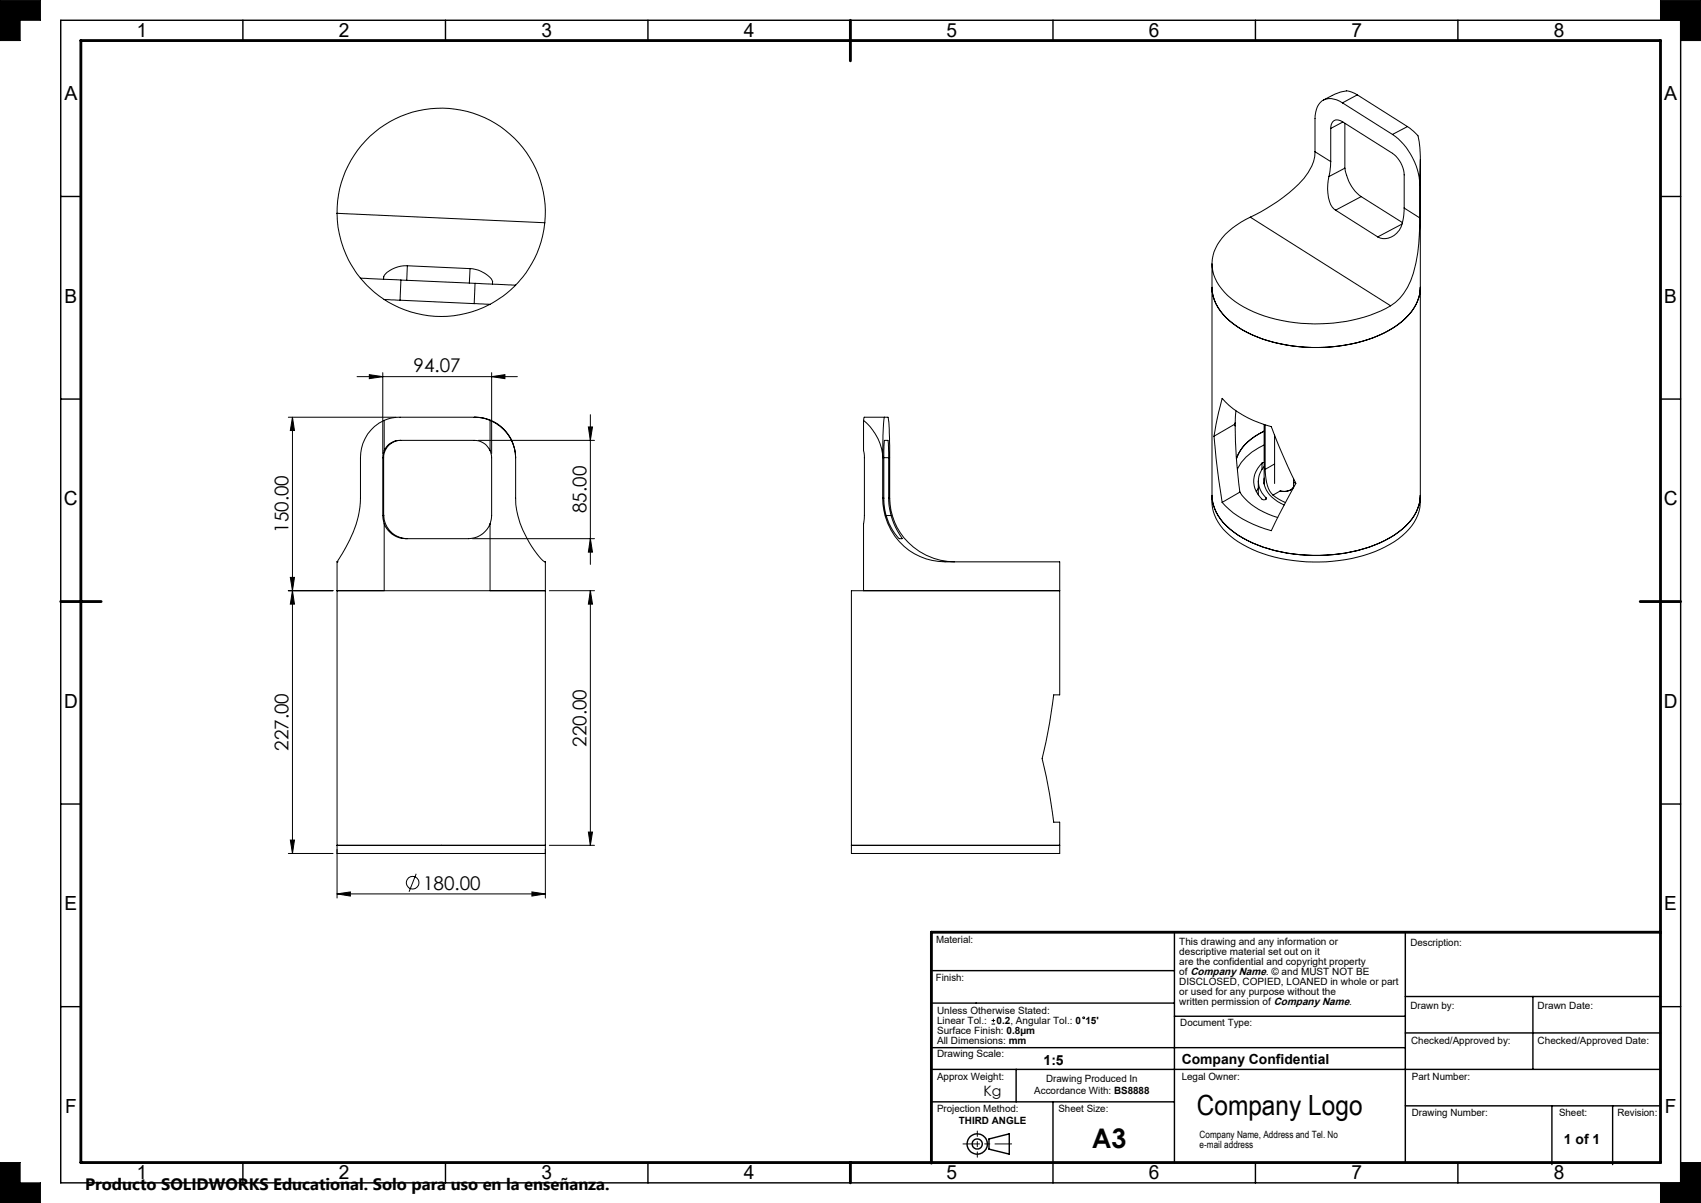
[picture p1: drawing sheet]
<svg xmlns="http://www.w3.org/2000/svg" width="420mm" height="297mm" viewBox="0 0 420 297" stroke-linecap="round" stroke-linejoin="round" font-family="sans-serif">
<g fill="none" stroke="#000" stroke-width=".35">
<path d="M15 5h400v287h-400zM60 5v5M110 5v5M160 5v5M260 5v5M310 5v5M360 5v5M15 48.5h5M410 48.5h5M15 98.5h5M410 98.5h5M15 198.5h5"/>
<path d="M410 198.5h5M230 239.6h60M290 230.1v57.1M347 230.1v57.1M15 248.5h5M230 258.7h117M230 247.6h60M290 250.9h57M347 255h63M347 246h63M378.5 246v18M410 248.5h5"/>
<path d="M230 272h60M230 264h180M250.9 264v8M260 272v20M347 273h63M383.2 273v14.5M398.2 273v14.5M60 287v5M110 287v5M160 287v5M244.2 281.2l5-1.3v5l-5-1.2zM310 287v5"/>
<path d="M360 287v5"/>
<circle cx="241.3" cy="282.4" r="2.51"/>
<circle cx="241.3" cy="282.4" r="1.25"/>
</g>
<path d="M237.8 282.4h12" fill="none" stroke="#000" stroke-width=".25" stroke-dasharray="15.2 1.3 1.3 1.3" stroke-dashoffset="11.1"/>
<path d="M241.3 279.2v6.5" fill="none" stroke="#000" stroke-width=".25" stroke-dasharray="15.2 1.3 1.3 1.3" stroke-dashoffset="13.9"/>
<g fill="none" stroke="#000" stroke-width=".25">
<path d="M0 0h10v5h-5v5h-5zM410 0h10v10h-5v-5h-5zM324.7 37.5a11.3 11.3 0 0 1-4 7.9 43.6 43.6 0 0 1-12 8.2M324.7 37.5l3.9 2.4M328.6 39.9l-.5 3.7M328.6 31.7a1.73 1.73 0 0 1 .8-1.9 1.73 1.73 0 0 1 2.1 .3l12.3 7.7a7 7 0 0 1 2.9 5.4v8.2M328.6 31.7v8.2M331.5 25.4a4.2 4.2 0 0 0-5.5-.1 6 6 0 0 0-1.3 4v8.2M331.5 25.4l12.3 7.8M331.6 30.1l-3 1.6M332.1 30.4v11.1M335.1 23.4l-.6-.4a4.7 4.7 0 0 0-4.9 .2l-2.8 1.5"/>
<path d="M335.1 23.4l-3.6 2M335.1 23.4l12.4 7.9M343.8 33.2a16.2 16.2 0 0 1 6.8 12.4M347.5 31.3l1.7 1.3a3.1 3.1 0 0 1 1.2 2.4l.3 3.6-.1 7M347.5 31.3l-3.7 1.9M350.7 39.4v84.5a11.5 11.5 0 0 1-5.4 9.1 36.6 36.6 0 0 1-24.3 5.6 29.9 29.9 0 0 1-18.1-7.1 10.7 10.7 0 0 1-3.6-7.6v-58.8M83.2 52.7a25.5 25.5 0 0 0 5.8 16M83.2 52.7a25.7 25.7 0 0 1 26.9-26 25.7 25.7 0 0 1 24.4 28.3M83.2 52.7l51.3 2.3M134.5 55a26.2 26.2 0 0 1-7.2 15.4M308.7 53.6a16.8 16.8 0 0 0-8.9 8.6 9.6 9.6 0 0 0 2.5 9.9 27.4 27.4 0 0 0 15.9 7.3 41.1 41.1 0 0 0 24-3.2l1.2-.7M308.7 53.6l34.7 21.9"/>
<path d="M328.1 43.6a10.6 10.6 0 0 0 .9 7.5l.8 .8M329.8 51.9l10.4 6.6M332.1 41.5a10.5 10.5 0 0 0 4 7M332.1 41.5l-4 2.1M336.1 48.5l-6.3 3.4M336.1 48.5l10.2 6.5M346.2 55.3l-6 3.2M346.7 51.4v.8a10.6 10.6 0 0 1-1.2 4.6 4.1 4.1 0 0 1-5.3 1.7M346.7 51.4l3.9 2.4M350.6 53.8a44.9 44.9 0 0 1-2.3 15.5 12.9 12.9 0 0 1-4.9 6.2M350.6 45.6v8.2M89 68.7l10 .4"/>
<path d="M89 68.7l.1 .1a25.3 25.3 0 0 0 5.8 5.1M94.9 73.9l3.9 .2M94.9 73.9a25.7 25.7 0 0 0 26.1 1.2M98.8 74.1l18.3 .9M99 69.1l-.2 5M99 69.1l18.3 .9M100.6 65.6a6.5 6.5 0 0 0-5.8 2.7l-.1 .6M100.6 65.6l15.5 .7M100.6 65.6l-.2 3.6M116.1 66.3a7.2 7.2 0 0 1 5.4 2.9l.1 1M116.1 66.3l-.2 3.6M117.1 75l3.9 .1"/>
<path d="M117.3 70l10 .4M117.3 70l-.2 5M127.3 70.4l-.1 .1a27.3 27.3 0 0 1-6.2 4.6M299.3 70.9a11.4 11.4 0 0 0 5.4 9.1 35.7 35.7 0 0 0 22.7 5.7 32.2 32.2 0 0 0 18.9-6.4 11 11 0 0 0 4.4-8.4 11.3 11.3 0 0 1-4.7 8.6 33.7 33.7 0 0 1-20.6 6.3 35.4 35.4 0 0 1-21-5.9 11.7 11.7 0 0 1-5.1-9zM88.2 93h39.5M91.2 92.5l3.3 .5-3.3 .5zM94.5 92v20M121.4 93l3.3-.5v1zM121.4 92v20M71.2 103h26.6M72.2 103l.5 3.3h-1zM72.2 103v107.7"/>
<path d="M94.5 113v14.3M94.5 113h.2M94.7 113l.1 14.3M94.9 103.8a9.9 9.9 0 0 0-5.9 9.2v10a28.8 28.8 0 0 1-5.2 14.9l-.6 .8M94.9 111.2l-.4 1.8M94.9 103.8a9.2 9.2 0 0 1 3.9-.8h18.5a10 10 0 0 1 10 10M94.9 111.2a4.3 4.3 0 0 1 3.9-2.5h18.3a4.3 4.3 0 0 1 3.9 2.5M94.9 103.8v7.4M99 108.7a4.2 4.2 0 0 0-4.3 4.3M117.1 103a9.5 9.5 0 0 1 3.9 .8M118.1 108.7h28.7M121 111.2l.4 1.8v14.3l-.4 2"/>
<path d="M121 103.8a10.2 10.2 0 0 1 6.3 9.2M121 103.8v7.4M127.3 113v10a24.2 24.2 0 0 0 7 15.6l.4 .1v83M145.3 105.4h1l-.5 3.3zM145.8 102.4v36.9M213.2 103.8v7.4l.2 1.3-.2 33.3h48.5h-51.5v64.9h51.5v-7.7h-1.5l-1-7-1.9-8.7 1.9-8.8 1-6.9h1.5v-32.9h-25.3a17.8 17.8 0 0 1-11.9-2.8 15.9 15.9 0 0 1-6.6-12.9M213.2 103.8a12.9 12.9 0 0 1 4.7 9.2M213.2 103.8l.2-.8h5.9a53.8 53.8 0 0 1 .4 10v10M217.9 113v10M218.2 113l.2-4.3h.9l.1 4.3M218.2 113h1.2M218.2 113v10"/>
<path d="M218.4 103a56.8 56.8 0 0 0-.5 10M219.4 113v10M299.8 107.7l.8-4.4 1.2-4.9a24.1 24.1 0 0 0 12.1 6.9l3 7.3 3.1 6.7-6.1 11.7a24.1 24.1 0 0 1-12.1-7M299.8 107.7l.8 8 1.2 8.3M304.8 104.8l.2 .3M304.8 104.8l-5 2.9M305 105.1a122.7 122.7 0 0 0 1.1 16.4M305 104.5l-.2 .3M305 104.5v.6M305.2 101.4l-.2 3.1M310.7 118.8v3.4M311.6 114.3a5.7 5.7 0 0 0 .4 9.1l.6-.1v-.4"/>
<path d="M311.6 114.3v1.6M312.1 106.4a12.6 12.6 0 0 0-6.8 6.8M312.1 109.9a12 12 0 0 0-6.6 6.1M312.1 118a6 6 0 0 0 3.4 5.8l1.6 .9M312.1 115.1a5.4 5.4 0 0 0 .5 7.8M312.1 114.2l-.5 .1M312.1 104.8v14.7M312.4 115.9a10.3 10.3 0 0 0 1.5 5.9l.4 .4M312.4 104.9v11M314.7 107.4v12M314.7 114.5l-2.3 1.4M319.4 118.2v1.8a2.48 2.48 0 0 1-3.3 1.2"/>
<path d="M319.8 119.1l-.4 .2M83.2 138.7h.1M83.2 138.7v83M94.5 127.3l.4 2M94.5 127.3h.3M94.8 127.3a5.9 5.9 0 0 0 5.8 5.7M94.9 129.3v16.5h-11.7h51.5h-13.7v-16.5M94.9 129.3a5.7 5.7 0 0 0 5.3 3.7h15.5a5.8 5.8 0 0 0 5.3-3.7M116.7 133h30.1M145.8 133l.5 3.3h-1zM217.9 123h.3M218.2 123l.1 1.6 .5 2.7"/>
<path d="M218.8 127.3a12.4 12.4 0 0 0 3.3 5.7h.6l-.1-.3a18.3 18.3 0 0 1-2.6-5.4M218.8 127.3h1.2M219.4 123l.2 2.2 .4 2.1M219.4 123h.3M219.7 123a15.9 15.9 0 0 0 16 15.7M299.3 122.3a11.4 11.4 0 0 0 5.4 9.1 35.7 35.7 0 0 0 22.7 5.7 32.2 32.2 0 0 0 18.9-6.5 11.1 11.1 0 0 0 4.4-8.3 11.4 11.4 0 0 1-5.4 9.1 35.8 35.8 0 0 1-22.8 5.7 32.2 32.2 0 0 1-18.8-6.5 11.1 11.1 0 0 1-4.4-8.3zM306.1 121.5a16.5 16.5 0 0 0 9.4 6.3M306.1 121.5l-4.3 2.5M310.7 120.5l-.5 .9M312.6 122.9v.4M314.3 122.2l1.5 1.1 1.6 .8M316.1 121.2l-1.8 1"/>
<path d="M319.2 120.5a3.1 3.1 0 0 1-3.1 .7M71.2 145.8h11M71.7 142.6h1l-.5 3.2zM72.2 145.8l.5 3.4h-1zM135.6 145.8h11.2M145.8 145.8v62.9M145.8 145.8l.5 3.4h-1zM71.2 210.7h11M71.7 207.4h1l-.5 3.3zM83.2 208.7h51.5zM83.2 210.7h51.5M102.8 215.7l-1.8 4.5"/>
<path d="M135.6 208.7h11.2M145.3 205.4h1l-.5 3.3zM210.2 208.7h51.5M83.2 220.7l3.3-.5v1zM83.2 220.7h51.5M131.3 220.2l3.4 .5-3.4 .5zM244.8 252.8h.9M244.8 252h.9M245.3 251.5v.9M0 287h5v5h5v5h-10zM415 287h5v10h-10v-5h5z"/>
<circle cx="101.9" cy="217.9" r="1.55"/>
<circle cx="267.6" cy="251.3" r=".22"/>
</g>
<path d="M20 10h390v277h-390zM210 5v10M15 148.5h10M405 148.5h10M410 230.1h-180v57.1M210 287v5" fill="none" stroke="#000" stroke-width=".7"/>
<path d="M0 0v10h5v-5h5v-5zM0 287v10h10v-5h-5v-5zM415 287v5h-5v5h10v-10zM410 0v5h5v5h5v-10z" fill-rule="evenodd" fill="#000"/>
<g fill="#000">
<path d="M91.2 92.5l3.3 .5-3.3 .5zM121.4 93l3.3-.5v1z"/>
<path d="M72.2 145.8l.5 3.4h-1zM71.7 207.4h1l-.5 3.3zM72.2 103l.5 3.3h-1zM71.7 142.6h1l-.5 3.2z"/>
<path d="M145.3 205.4h1l-.5 3.3zM145.8 145.8l.5 3.4h-1zM145.8 133l.5 3.3h-1zM145.3 105.4h1l-.5 3.3z"/>
<path d="M83.2 220.7l3.3-.5v1zM131.3 220.2l3.4 .5-3.4 .5z"/>
</g>
<text font-size="6.9" x="295.5" y="275.4">Company Logo</text>
<text font-size="6.7" x="269.6" y="283.5">A3</text>
<g font-size="4.8">
<text x="33.8" y="9.2">1</text>
<text x="83.7" y="9.2">2</text>
<text x="133.7" y="9.2">3</text>
<text x="183.7" y="9.2">4</text>
<text x="233.7" y="9.2">5</text>
<text x="283.7" y="9.2">6</text>
<text x="333.7" y="9.2">7</text>
<text x="383.7" y="9.2">8</text>
<text x="15.9" y="24.7">A</text>
<text x="410.9" y="24.7">A</text>
<text x="15.9" y="74.7">B</text>
<text x="410.9" y="74.7">B</text>
<text x="15.8" y="124.7">C</text>
<text x="410.8" y="124.7">C</text>
<text x="15.8" y="174.7">D</text>
<text x="410.8" y="174.7">D</text>
<text x="15.9" y="224.7">E</text>
<text x="410.9" y="224.7">E</text>
<text x="16.1" y="274.7">F</text>
<text x="411.1" y="274.7">F</text>
<text x="33.8" y="291.2">1</text>
<text x="83.7" y="291.2">2</text>
<text x="133.7" y="291.2">3</text>
<text x="183.7" y="291.2">4</text>
<text x="233.7" y="291.2">5</text>
<text x="283.7" y="291.2">6</text>
<text x="333.7" y="291.2">7</text>
<text x="383.7" y="291.2">8</text>
</g>
<g font-size="4.7">
<text x="102.1" y="92">94.07</text>
<text x="71.2" y="131.5" transform="rotate(-90 71.2 131.5)">150.00</text>
<text x="144.8" y="126.6" transform="rotate(-90 144.8 126.6)">85.00</text>
<text x="71.2" y="185.4" transform="rotate(-90 71.2 185.4)">227.00</text>
<text x="144.8" y="184.4" transform="rotate(-90 144.8 184.4)">220.00</text>
<text x="104.5" y="219.6">180.00</text>
</g>
<text font-size="4.1" x="21" y="293.7">Producto SOLIDWORKS Educational. Solo para uso en la enseñanza.</text>
<text font-size="3.5" x="242.8" y="270.7">Kg</text>
<g font-size="3.4">
<text x="257.7" y="262.8">1:5</text>
<text x="291.8" y="262.7">Company Confidential</text>
<text x="386.2" y="282.4">1 of 1</text>
</g>
<g font-size="2.5">
<text x="231.1" y="232.8">Material:</text>
<text x="291.2" y="233.3">This drawing and any information or</text>
<text x="348.3" y="233.5">Description:</text>
<text x="291.2" y="235.7">descriptive material set out on it</text>
<text x="291.2" y="238.2">are the confidential and copyright property</text>
<text x="231.1" y="242.2">Finish:</text>
<text x="291.2" y="243.2">DISCLOSED, COPIED, LOANED in whole or part</text>
<text x="291.2" y="245.6">or used for any purpose without the</text>
<text x="291.2" y="240.7">of Company Name. © and MUST NOT BE</text>
<text x="231.4" y="250.3">Unless Otherwise Stated:</text>
<text x="291.2" y="248.1">written permission of Company Name.</text>
<text x="348.3" y="249">Drawn by:</text>
<text x="379.6" y="249">Drawn Date:</text>
<text x="231.4" y="252.8">Linear Tol.:</text>
<text x="231.4" y="255.2">Surface Finish: 0.8µm</text>
<text x="231.4" y="257.7">All Dimensions: mm</text>
<text x="246.1" y="252.8">0.2, Angular Tol.: 0</text>
<text x="268" y="252.8">15'</text>
<text x="291.4" y="253.4">Document Type:</text>
<text x="348.4" y="257.7">Checked/Approved by:</text>
<text x="379.6" y="257.7">Checked/Approved Date:</text>
<text x="231.4" y="261.1">Drawing Scale:</text>
<text x="231.4" y="266.7">Approx Weight:</text>
<text x="255.4" y="270">Accordance With: BS8888</text>
<text x="258.3" y="267.2">Drawing Produced In</text>
<text x="291.8" y="266.7">Legal Owner:</text>
<text x="348.6" y="266.7">Part Number:</text>
<text x="231.4" y="274.6">Projection Method:</text>
<text x="261.3" y="274.5">Sheet Size:</text>
<text x="348.6" y="275.4">Drawing Number:</text>
<text x="384.9" y="275.4">Sheet:</text>
<text x="399.4" y="275.4">Revision:</text>
<text x="236.8" y="277.4">THIRD ANGLE</text>
<text x="296.2" y="281.1">Company Name, Address and Tel. No</text>
<text x="296.2" y="283.5">e-mail address</text>
</g>
</svg>
